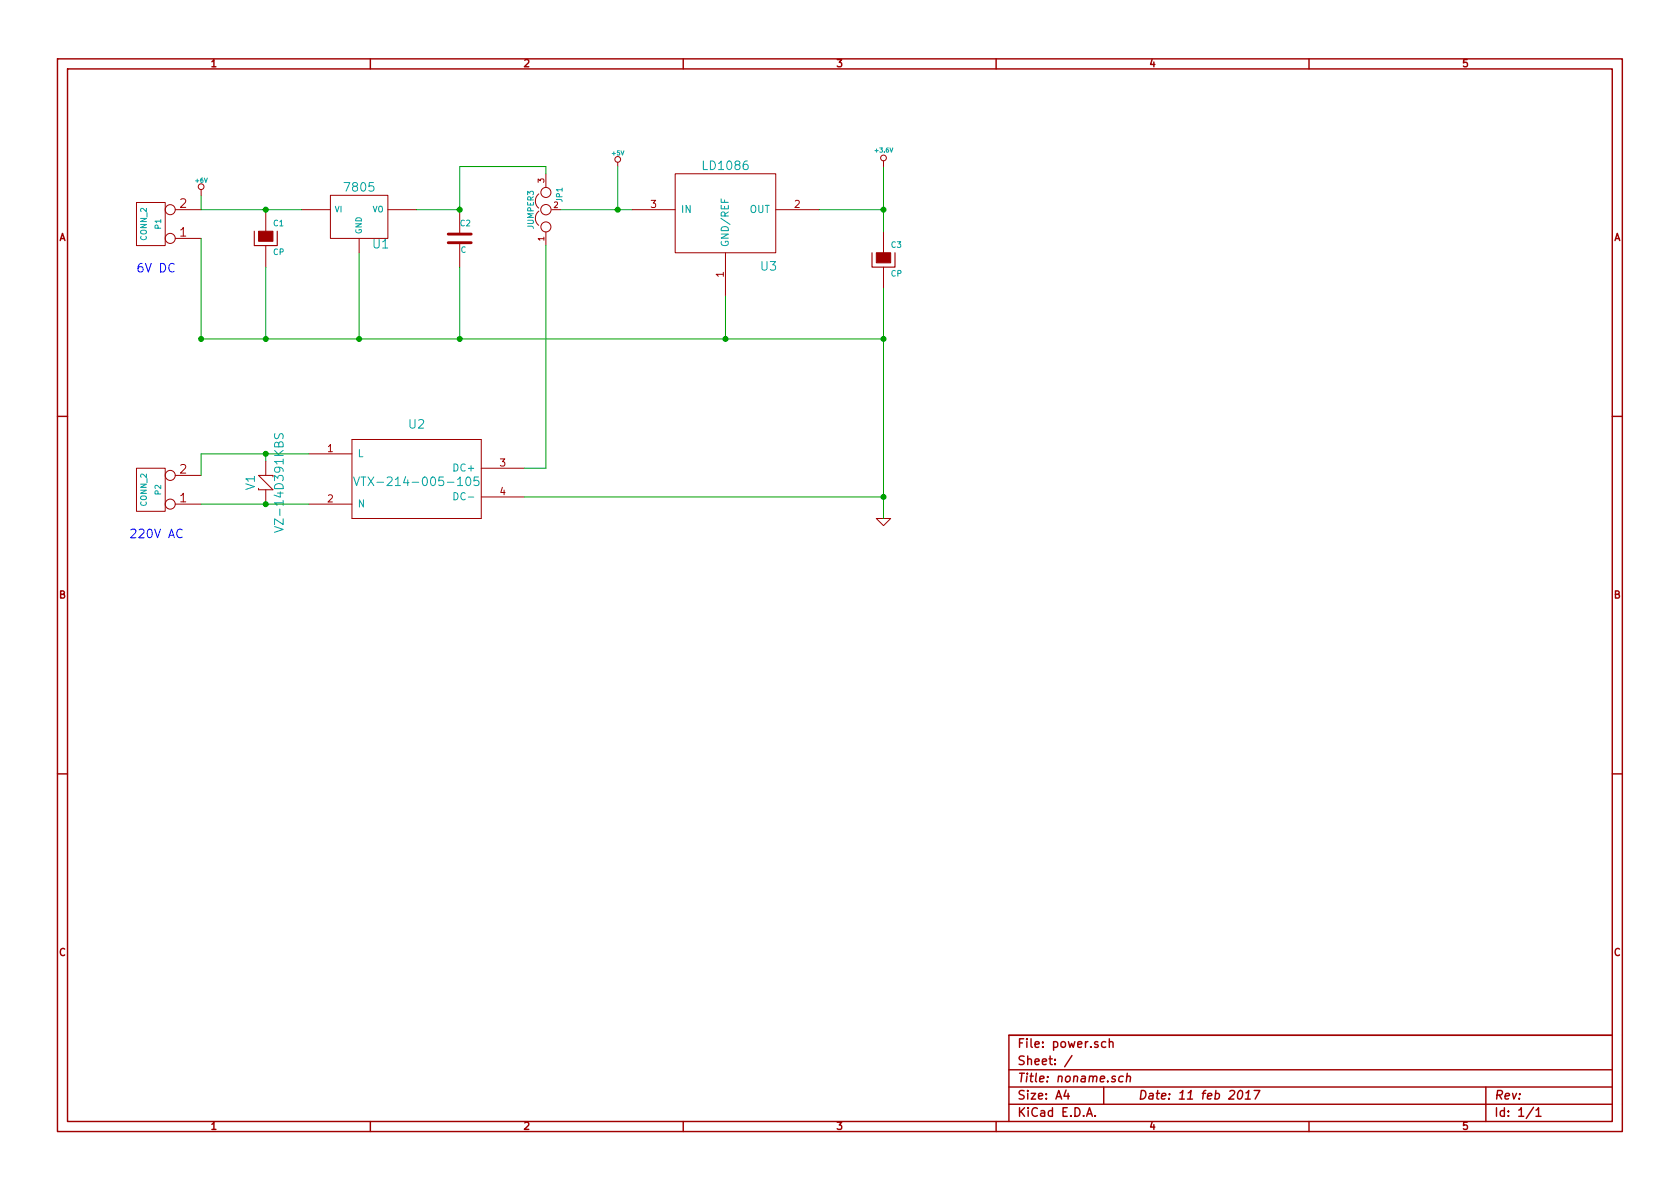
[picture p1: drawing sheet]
EESchema Schematic File Version 2
LIBS:power
LIBS:device
LIBS:transistors
LIBS:conn
LIBS:linear
LIBS:regul
LIBS:74xx
LIBS:cmos4000
LIBS:adc-dac
LIBS:memory
LIBS:xilinx
LIBS:special
LIBS:microcontrollers
LIBS:dsp
LIBS:microchip
LIBS:analog_switches
LIBS:motorola
LIBS:texas
LIBS:intel
LIBS:audio
LIBS:interface
LIBS:digital-audio
LIBS:philips
LIBS:display
LIBS:cypress
LIBS:siliconi
LIBS:opto
LIBS:atmel
LIBS:contrib
LIBS:valves
LIBS:MyKicadLib
LIBS:varistor
LIBS:power-cache
EELAYER 27 0
EELAYER END
$Descr A4 11693 8268
encoding utf-8
Sheet 1 1
Title "noname.sch"
Date "11 feb 2017"
Rev ""
Comp ""
Comment1 ""
Comment2 ""
Comment3 ""
Comment4 ""
$EndDescr
$Comp
L CONN_2 P1
U 1 1
P 1050 1550
F 0 "P1" V 1000 1550 40  0000 C CNN
F 1 "CONN_2" V 1100 1550 40  0000 C CNN
F 2 "" H 1050 1550 60  0000 C CNN
F 3 "" H 1050 1550 60  0000 C CNN
	1    1050 1550
	-1   0    0    1   
$EndComp
$Comp
L 7805 U1
U 1 1
P 2500 1500
F 0 "U1" H 2650 1304 60  0000 C CNN
F 1 "7805" H 2500 1700 60  0000 C CNN
F 2 "" H 2500 1500 60  0000 C CNN
F 3 "" H 2500 1500 60  0000 C CNN
	1    2500 1500
	1    0    0    -1  
$EndComp
$Comp
L C C2
U 1 1
P 3200 1650
F 0 "C2" H 3200 1750 40  0000 L CNN
F 1 "C" H 3206 1565 40  0000 L CNN
F 2 "~" H 3238 1500 30  0000 C CNN
F 3 "~" H 3200 1650 60  0000 C CNN
	1    3200 1650
	1    0    0    -1  
$EndComp
$Comp
L CP C1
U 1 1
P 1850 1650
F 0 "C1" H 1900 1750 40  0000 L CNN
F 1 "CP" H 1900 1550 40  0000 L CNN
F 2 "~" H 1950 1500 30  0000 C CNN
F 3 "~" H 1850 1650 300 0000 C CNN
	1    1850 1650
	1    0    0    -1  
$EndComp
Wire Wire Line
	1400 1450 2100 1450
Connection ~ 1850 1450
Wire Wire Line
	1400 2350 6150 2350
Wire Wire Line
	3200 2350 3200 1850
Wire Wire Line
	2500 1750 2500 2350
Connection ~ 2500 2350
Wire Wire Line
	1850 1850 1850 2350
Connection ~ 1850 2350
Wire Wire Line
	2900 1450 3200 1450
Wire Wire Line
	3900 1450 4400 1450
Wire Wire Line
	1400 1350 1400 1450
$Comp
L GND #PWR4
U 1 1
P 6150 3600
F 0 "#PWR4" H 6150 3600 30  0001 C CNN
F 1 "GND" H 6150 3530 30  0001 C CNN
F 2 "" H 6150 3600 60  0000 C CNN
F 3 "" H 6150 3600 60  0000 C CNN
	1    6150 3600
	1    0    0    -1  
$EndComp
$Comp
L +6V #PWR1
U 1 1
P 1400 1350
F 0 "#PWR1" H 1400 1480 20  0001 C CNN
F 1 "+6V" H 1400 1450 30  0000 C CNN
F 2 "" H 1400 1350 60  0000 C CNN
F 3 "" H 1400 1350 60  0000 C CNN
	1    1400 1350
	1    0    0    -1  
$EndComp
Connection ~ 1400 2350
$Comp
L LD1086 U3
U 1 1
P 5100 1150
F 0 "U3" H 5350 450 60  0000 C CNN
F 1 "LD1086" H 5050 1150 60  0000 C CNN
F 2 "" H 5100 1350 60  0000 C CNN
F 3 "" H 5100 1350 60  0000 C CNN
	1    5100 1150
	1    0    0    -1  
$EndComp
Connection ~ 3200 1450
Connection ~ 3200 2350
Wire Wire Line
	5700 1450 6150 1450
Wire Wire Line
	5050 2050 5050 2350
Connection ~ 5050 2350
$Comp
L CP C3
U 1 1
P 6150 1800
F 0 "C3" H 6200 1900 40  0000 L CNN
F 1 "CP" H 6200 1700 40  0000 L CNN
F 2 "~" H 6250 1650 30  0000 C CNN
F 3 "~" H 6150 1800 300 0000 C CNN
	1    6150 1800
	1    0    0    -1  
$EndComp
Wire Wire Line
	6150 1150 6150 1600
Wire Wire Line
	6150 2000 6150 3600
$Comp
L +3.6V #PWR3
U 1 1
P 6150 1150
F 0 "#PWR3" H 6150 1110 30  0001 C CNN
F 1 "+3.6V" H 6150 1260 30  0000 C CNN
F 2 "~" H 6150 1150 60  0000 C CNN
F 3 "~" H 6150 1150 60  0000 C CNN
	1    6150 1150
	1    0    0    -1  
$EndComp
Connection ~ 6150 1450
$Comp
L +5V #PWR2
U 1 1
P 4300 1150
F 0 "#PWR2" H 4300 1240 20  0001 C CNN
F 1 "+5V" H 4300 1240 30  0000 C CNN
F 2 "" H 4300 1150 60  0000 C CNN
F 3 "" H 4300 1150 60  0000 C CNN
	1    4300 1150
	1    0    0    -1  
$EndComp
Wire Wire Line
	4300 1150 4300 1450
Connection ~ 4300 1450
$Comp
L CONN_2 P2
U 1 1
P 1050 3400
F 0 "P2" V 1000 3400 40  0000 C CNN
F 1 "CONN_2" V 1100 3400 40  0000 C CNN
F 2 "" H 1050 3400 60  0000 C CNN
F 3 "" H 1050 3400 60  0000 C CNN
	1    1050 3400
	-1   0    0    1   
$EndComp
$Comp
L VTX-214-005-105 U2
U 1 1
P 2900 3350
F 0 "U2" H 2900 3750 60  0000 C CNN
F 1 "VTX-214-005-105" H 2900 3350 60  0000 C CNN
F 2 "" H 2900 3350 60  0000 C CNN
F 3 "" H 2900 3350 60  0000 C CNN
	1    2900 3350
	1    0    0    -1  
$EndComp
$Comp
L VZ-14D391KBS V1
U 1 1
P 1850 3350
F 0 "V1" V 1750 3350 60  0000 C CNN
F 1 "VZ-14D391KBS" V 1950 3350 60  0000 C CNN
F 2 "" H 1850 3350 60  0000 C CNN
F 3 "" H 1850 3350 60  0000 C CNN
	1    1850 3350
	1    0    0    -1  
$EndComp
Wire Wire Line
	1400 3500 2150 3500
Connection ~ 1850 3500
Wire Wire Line
	1400 3150 2150 3150
Wire Wire Line
	1400 3150 1400 3300
Wire Wire Line
	1850 3200 1850 3150
Connection ~ 1850 3150
$Comp
L JUMPER3 JP1
U 1 1
P 3800 1450
F 0 "JP1" H 3850 1350 40  0000 L CNN
F 1 "JUMPER3" H 3800 1550 40  0000 C CNN
F 2 "~" H 3800 1450 60  0000 C CNN
F 3 "~" H 3800 1450 60  0000 C CNN
	1    3800 1450
	0    -1   -1   0   
$EndComp
Wire Wire Line
	3800 1200 3800 1150
Wire Wire Line
	3800 1150 3200 1150
Wire Wire Line
	3200 1150 3200 1450
Wire Wire Line
	3800 1700 3800 3250
Wire Wire Line
	3800 3250 3650 3250
Wire Wire Line
	6150 3450 3650 3450
Connection ~ 6150 2350
Connection ~ 6150 3450
Wire Wire Line
	1400 2350 1400 1650
Text Notes 950  1900 0    60   ~ 0
6V DC
Text Notes 900  3750 0    60   ~ 0
220V AC
$EndSCHEMATC
